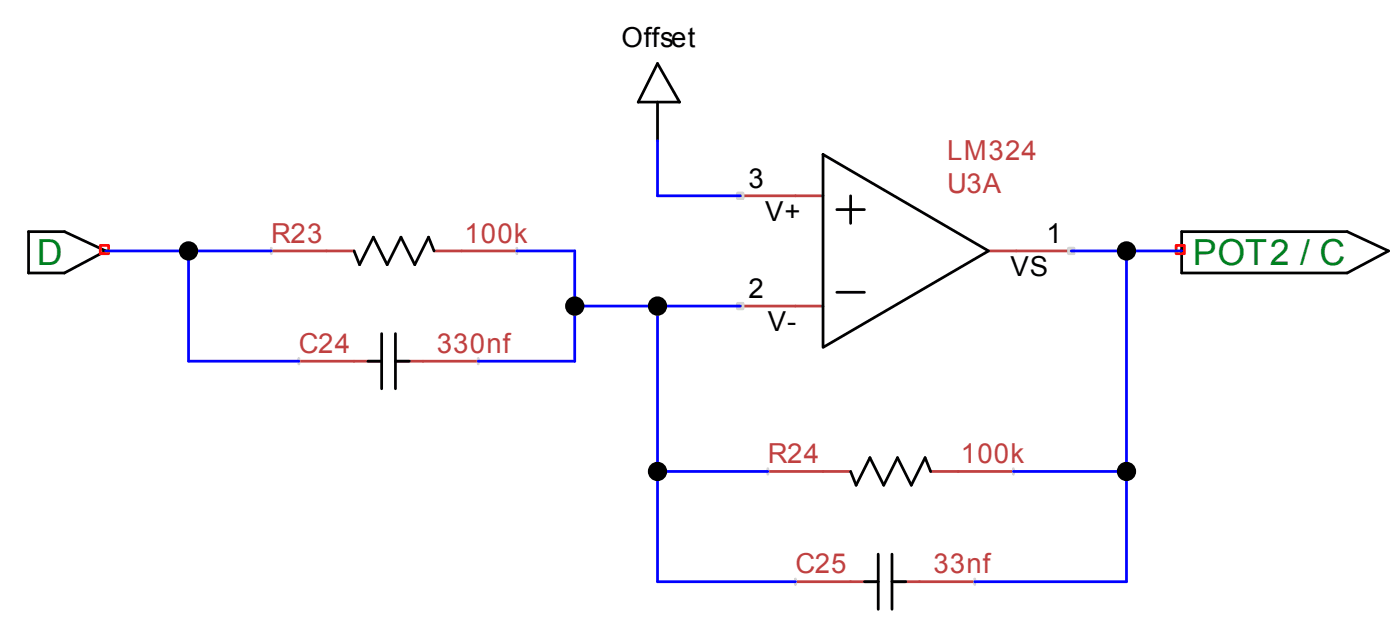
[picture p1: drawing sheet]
<svg xmlns="http://www.w3.org/2000/svg" width="179mm" height="82mm" viewBox="0 0 179 82" stroke-linecap="round" stroke-linejoin="round" font-family="sans-serif">
<!-- layer: Calque 1 -->
<path d="M34.7 32.1h10.6M55.6 32.1h10.6M94.8 39.1h10.6M94.8 25h10.6M126.5 32.1h10.6M38.3 46.2h10.6M50.6 46.2h10.6M98.3 60.3h10.6M101.8 74.4h10.6M114.2 74.4h10.6M119.1 60.3h10.6" fill="none" stroke="#c04040" stroke-width=".35"/>
<path d="M34.7 31.7v.7zM66.2 31.7v.7zM94.4 38.8h.7v.7h-.7zM94.4 24.7h.7v.7h-.7zM136.8 31.7h.7v.7h-.7zM38.3 45.8v.7zM61.2 45.8v.7zM98.3 59.9v.7zM129.7 59.9v.7zM101.8 74v.7zM124.8 74v.7z" fill="none" stroke="#d0d0d0" stroke-width=".35"/>
<g fill="none" stroke="#000" stroke-width=".35">
<path d="M84.2 8.1l2.8 5h-5.3zM84.2 13.1v4.9M105.4 19.8l21.1 12.3-21.1 12.3zM3.7 29.6h4.5l5.3 2.5-5.3 2.8h-4.5zM55.6 32.1l-.7-1.8-1.8 3.6-1.8-3.6-1.7 3.6-1.8-3.6-1.8 3.6-.7-1.8M107.1 26.8h3.6M107.1 37.4h3.6M108.9 25v3.6M151.3 29.6h21.1l5.3 2.5-5.3 2.8h-21.1zM47.1 46.2h1.8M48.9 42.7v7M50.6 42.7v7"/>
<path d="M50.6 46.2h1.8M110.7 74.4h1.7M112.4 70.9v7M114.2 70.9v7M114.2 74.4h1.7M119.1 60.3l-.7-1.8-1.7 3.6-1.8-3.6-1.8 3.6-1.7-3.6-1.8 3.6-.7-1.8"/>
<circle cx="24.1" cy="32.1" r="1.06"/>
<circle cx="73.6" cy="39.1" r="1.06"/>
<circle cx="84.2" cy="39.1" r="1.06"/>
<circle cx="144.2" cy="32.1" r="1.06"/>
<circle cx="84.2" cy="60.3" r="1.06"/>
<circle cx="144.2" cy="60.3" r="1.06"/>
</g>
<path d="M12.8 31.4h1.1v1h-1.1zM150.6 31.4h1v1h-1z" fill="none" stroke="#f00" stroke-width=".35"/>
<path d="M84.2 18v7h10.6M13.5 32.1h21.2M24.1 32.1v14.1h14.2M66.2 32.1h7.4v14.1h-12.4M73.6 39.1h21.2M84.2 39.1v35.3h17.6M137.1 32.1h14.2M144.2 32.1v42.3h-19.4M84.2 60.3h14.1M129.7 60.3h14.5" fill="none" stroke="#00f" stroke-width=".35"/>
<g fill="#000">
<circle cx="24.1" cy="32.1" r="1.06"/>
<circle cx="73.6" cy="39.1" r="1.06"/>
<circle cx="84.2" cy="39.1" r="1.06"/>
<circle cx="144.2" cy="32.1" r="1.06"/>
<circle cx="84.2" cy="60.3" r="1.06"/>
<circle cx="144.2" cy="60.3" r="1.06"/>
</g>
<g font-size="4.6" fill="#008020">
<text x="4.7" y="33.9">D</text>
<text x="152.7" y="33.9">POT2 / C</text>
</g>
<g font-size="3.5">
<text x="79.6" y="6">Offset</text>
<text x="95.8" y="24">3</text>
<text x="97.9" y="28.2">V+</text>
<text x="129.4" y="35.3">VS</text>
<text x="134" y="31">1</text>
<text x="95.8" y="38.1">2</text>
<text x="98.3" y="42.3">V-</text>
</g>
<g font-size="3.5" fill="#c04040">
<text x="121.2" y="20.5">LM324</text>
<text x="121.2" y="24.7">U3A</text>
<text x="34.7" y="31">R23</text>
<text x="59.4" y="31">100k</text>
<text x="38.3" y="45.1">C24</text>
<text x="55.9" y="45.1">330nf</text>
<text x="98.3" y="59.2">R24</text>
<text x="123" y="59.2">100k</text>
<text x="101.8" y="73.3">C25</text>
<text x="119.5" y="73.3">33nf</text>
</g>
</svg>
